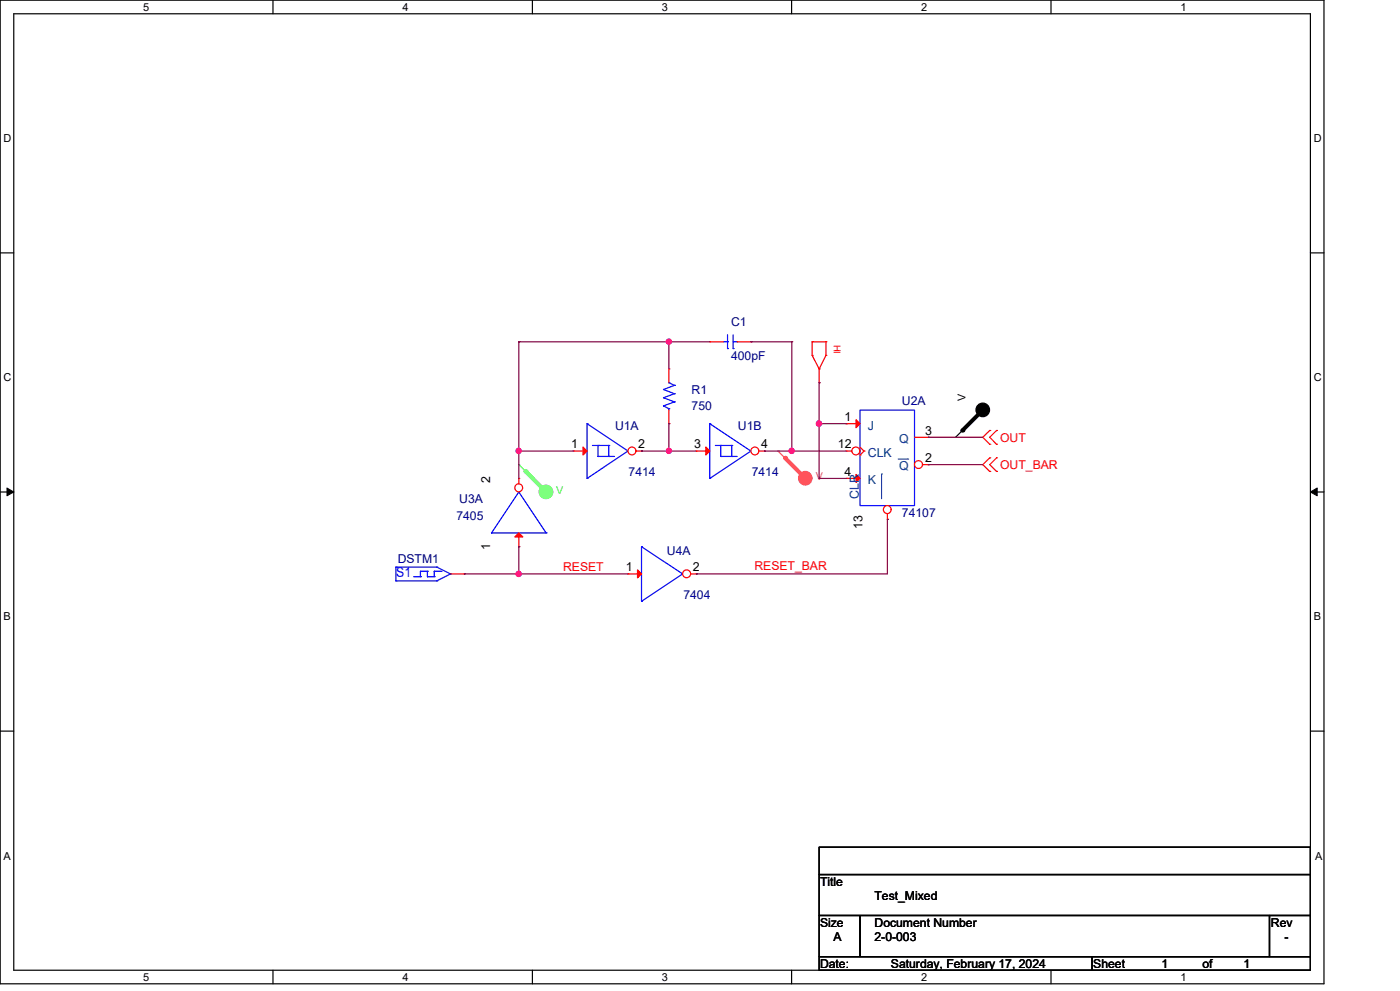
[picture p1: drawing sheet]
<svg xmlns="http://www.w3.org/2000/svg" width="297mm" height="210mm" viewBox="0 0 297 210" stroke-linecap="round" stroke-linejoin="round" font-family="sans-serif">
<g fill="none" stroke="#000" stroke-width=".25">
<path d="M0 0h280.6v208.4h-280.6zM2.9 2.9h274.8v202.6h-274.8zM57.8 0v2.9M112.8 0v2.9M167.8 0v2.9M222.7 0v2.9M0 53.6h2.9M277.7 53.6h2.9M0 104.2h2.9M277.7 104.2h2.9M0 154.9h2.9M277.7 154.9h2.9"/>
<path d="M173.6 179.4h104.1v5.8h-104.1zM173.6 185.2h104.1v8.7h-104.1zM173.6 193.9h8.7v8.7h-8.7zM182.3 193.9h86.7v8.7h-86.7zM269 193.9h8.7v8.7h-8.7zM57.8 205.5v2.9M112.8 205.5v2.9M167.8 205.5v2.9M173.6 202.6h57.8v2.9h-57.8zM222.7 205.5v2.9M231.4 202.6h46.3v2.9h-46.3z"/>
</g>
<path d="M1.5 103.4l1.4 .8-1.4 .8zM277.7 104.2l1.4-.8v1.6z" fill="#000" stroke="#000" stroke-width=".21"/>
<g fill="none" stroke="#f00" stroke-width=".25">
<path d="M172.1 75.3h.1M172.1 72.4h.1M172.1 75.3l1.5 2.8M172.1 72.4v2.9M172.1 72.4h2.9M173.6 78.1h.1M173.6 78.1v3M175 75.3h.1M175 72.4h.1M175 75.3l-1.4 2.8M175 72.4v2.9M173.6 81.1h.1"/>
<path d="M209.7 91.2h.1M209.7 94.1h.1M209.7 97h.1M209.7 99.9h.1M209.7 91.2l-1.4 1.4 1.4 1.5M209.7 97l-1.4 1.4 1.4 1.5M211.2 94.1h.1M211.2 91.2h.1M211.2 99.9h.1M211.2 97h.1M211.2 91.2l-1.5 1.4 1.5 1.5M211.2 97l-1.5 1.4 1.5 1.5"/>
</g>
<circle cx="115.7" cy="104.2" r="1.43" fill="#5f5" stroke="#5f5" stroke-width=".25"/>
<path d="M109.9 98.4h.1M109.9 98.4l5.8 5.8" fill="none" stroke="#5f5" stroke-width=".25"/>
<path d="M111.4 99.9l4.3 4.3" fill="none" stroke="#5f5" stroke-width=".85"/>
<circle cx="111.4" cy="99.9" r=".42" fill="#5f5"/>
<circle cx="170.6" cy="101.3" r="1.43" fill="#f55" stroke="#f55" stroke-width=".25"/>
<path d="M164.9 95.5h.1M164.9 95.5l5.8 5.8" fill="none" stroke="#f55" stroke-width=".25"/>
<path d="M166.4 97l4.3 4.3" fill="none" stroke="#f55" stroke-width=".85"/>
<circle cx="166.4" cy="97" r=".42" fill="#f55"/>
<circle cx="208.3" cy="86.8" r="1.44" fill="#000" stroke="#000" stroke-width=".25"/>
<path d="M202.5 92.6h.1M208.3 86.9l-5.8 5.7" fill="none" stroke="#000" stroke-width=".25"/>
<path d="M208.3 86.9l-4.3 4.3" fill="none" stroke="#000" stroke-width=".85"/>
<circle cx="204" cy="91.2" r=".42" fill="#000"/>
<g fill="none" stroke="#00f" stroke-width=".25">
<path d="M124.4 89.7h.1M124.4 89.7v11.6M124.4 89.7l8.7 5.8M125.6 94.4h3.4M126.7 96.7h.1M126.7 94.4h.1M126.7 96.7h3.5M126.7 94.4v2.3M129 94.4h.1M129 96.7h.1M129 94.4v2.3M133.1 95.5h.1"/>
<path d="M133.1 95.5l-8.7 5.8M124.4 101.3h.1"/>
</g>
<path d="M123.6 94.7l.8 .8-.8 .9z" fill="#f00" stroke="#f00" stroke-width=".25"/>
<path d="M121.5 95.5h.1M121.5 95.5h2.9" fill="none" stroke="#f00" stroke-width=".25"/>
<circle cx="133.9" cy="95.5" r=".84" fill="#fff" stroke="#f00" stroke-width=".25"/>
<path d="M150.4 72.4h.1M150.4 72.4h2.9M156.2 72.4h2.9M159.1 72.4h.1M134.8 95.5h1.2M136 95.5h.1M179.3 89.7h.1M179.3 89.7h3M179.3 101.3h.1M179.3 101.3h3" fill="none" stroke="#f00" stroke-width=".25"/>
<path d="M153.3 72.4h.9M154.2 73.8h.1M154.2 72.4h.1M154.2 70.9v2.9M155.4 73.8h.1M155.4 70.9v2.9M155.4 72.4h.8M156.2 72.4h.1M182.3 86.9h11.5v20.2h-11.5z" fill="none" stroke="#00f" stroke-width=".25"/>
<g fill="#f00" stroke="#f00" stroke-width=".25">
<path d="M181.4 88.9l.9 .8-.9 .9z"/>
<path d="M181.4 100.5l.9 .8-.9 .9z"/>
</g>
<circle cx="188" cy="107.9" r=".83" fill="#fff" stroke="#f00" stroke-width=".25"/>
<path d="M193.8 92.6h2.9M196.7 92.6h.1M188.1 110h.1M188.1 108.8v1.2" fill="none" stroke="#f00" stroke-width=".25"/>
<path d="M186.8 100.4h.1M186.8 100.4v5.2" fill="none" stroke="#004080" stroke-width=".21"/>
<circle cx="194.7" cy="98.4" r=".84" fill="#fff" stroke="#f00" stroke-width=".25"/>
<path d="M182.3 96.4h.1M182.3 94.7l.8 .8M183.1 95.5h.1M183.1 95.5l-.8 .9M195.5 98.4h1.2M196.7 98.4h.1" fill="none" stroke="#f00" stroke-width=".25"/>
<path d="M190.3 97.2h2.1M192.4 97.2h.1" fill="none" stroke="#004080" stroke-width=".21"/>
<circle cx="181.4" cy="95.5" r=".84" fill="#fff" stroke="#f00" stroke-width=".25"/>
<path d="M179.3 95.5h.1M179.3 95.5h1.2M95.5 121.6h2.9M98.4 121.6h.1M133.1 121.6h.1M133.1 121.6h2.9" fill="none" stroke="#f00" stroke-width=".25"/>
<g fill="none" stroke="#00f" stroke-width=".25">
<path d="M136 115.8h.1M136 115.8v11.6M136 115.8l8.7 5.8M83.9 120.1h.1M83.9 123h.1M83.9 123h8.7M83.9 120.1h8.7M83.9 120.1v2.9M87.7 122.2h1.4M89.1 121h.1M89.1 122.2h.1M89.1 121v1.2"/>
<path d="M89.1 121h1.5M90.6 121h.1M90.6 122.2h.1M90.6 122.2h1.4M90.6 121v1.2M92 122.2h.1M92 121h.1M92 121h1.5M92 121v1.2M92.6 123h.1M92.6 120.1h.1M92.6 120.1l2.9 1.5"/>
<path d="M93.5 121h.1M95.5 121.6h.1M95.5 121.6l-2.9 1.4M136 127.4h.1M144.7 121.6h.1M144.7 121.6l-8.7 5.8"/>
</g>
<path d="M135.1 120.7l.9 .9-.9 .8z" fill="#f00" stroke="#f00" stroke-width=".25"/>
<circle cx="145.5" cy="121.5" r=".84" fill="#fff" stroke="#f00" stroke-width=".25"/>
<path d="M147.5 95.5h.1M147.5 95.5h2.9M146.4 121.6h1.1M147.5 121.6h.1" fill="none" stroke="#f00" stroke-width=".25"/>
<g fill="none" stroke="#00f" stroke-width=".25">
<path d="M150.4 89.7h.1M150.4 89.7v11.6M150.4 89.7l8.7 5.8M151.6 94.4h3.5M152.7 96.7h.1M152.7 94.4h.1M152.7 96.7h3.5M152.7 94.4v2.3M155.1 94.4h.1M155.1 96.7h.1M155.1 94.4v2.3M159.1 95.5h.1"/>
<path d="M159.1 95.5l-8.7 5.8M150.4 101.3h.1"/>
</g>
<path d="M149.6 94.7l.8 .8-.8 .9z" fill="#f00" stroke="#f00" stroke-width=".25"/>
<circle cx="160" cy="95.5" r=".84" fill="#fff" stroke="#f00" stroke-width=".25"/>
<path d="M160.9 95.5h1.1M162 95.5h.1M109.9 115.8h.1M109.9 112.9v2.9" fill="none" stroke="#f00" stroke-width=".25"/>
<path d="M104.2 112.9h.1M104.2 112.9h11.5M109.9 104.2h.1M109.9 104.2l-5.7 8.7M109.9 104.2l5.8 8.7M115.7 112.9h.1" fill="none" stroke="#00f" stroke-width=".25"/>
<path d="M109.9 112.9l.9 .8h-1.7z" fill="#f00" stroke="#f00" stroke-width=".25"/>
<circle cx="109.9" cy="103.3" r=".83" fill="#fff" stroke="#f00" stroke-width=".25"/>
<path d="M141.7 78.1h.1M141.7 78.1v3M141.7 89.7h.1M141.7 86.9v2.8M109.9 101.3h.1M109.9 101.3v1.2" fill="none" stroke="#f00" stroke-width=".25"/>
<g fill="none" stroke="#00f" stroke-width=".25">
<path d="M140.6 86h.1M140.6 84.2h.1M140.6 82.5h.1M140.6 86l1.1 .6M140.6 84.2l2.3 .9M140.6 82.5l2.3 .9M141.7 81.1h.1M141.7 86.6h.1M141.7 81.1l1.2 .5M141.7 86.6v.3M142.9 85.1h.1M142.9 83.4h.1"/>
<path d="M142.9 81.6h.1M142.9 85.1l-2.3 .9M142.9 83.4l-2.3 .8M142.9 81.6l-2.3 .9"/>
</g>
<g fill="none" stroke="#800040" stroke-width=".25">
<path d="M109.9 72.4h.1M109.9 72.4v28.9M109.9 72.4h40.5M141.7 72.4h.1M141.7 72.4v5.7M159.1 72.4h.1M159.1 72.4h8.7M167.8 72.4h.1M167.8 72.4v23.1M109.9 95.5h.1M109.9 95.5h11.6M136 95.5h.1"/>
<path d="M136 95.5h11.5M141.7 89.7h.1M141.7 95.5h.1M141.7 89.7v5.8M162 95.5h.1M162 95.5h17.3M167.8 95.5h.1M173.6 81.1h.1M173.6 89.7h.1M173.6 81.1v20.2M173.6 89.7h5.7M196.7 92.6h.1"/>
<path d="M196.7 98.4h.1M196.7 92.6h11.6M196.7 98.4h11.6M109.9 115.8h.1M109.9 115.8v5.8M173.6 101.3h.1M173.6 101.3h5.7M188.1 110h.1M188.1 110v11.6h-40.6M98.4 121.6h.1M98.4 121.6h34.7M109.9 121.6h.1"/>
<path d="M147.5 121.6h.1"/>
</g>
<g fill="#f0f" stroke="#f0f" stroke-width=".25">
<circle cx="109.9" cy="95.5" r=".55"/>
<circle cx="141.7" cy="95.5" r=".55"/>
<circle cx="141.7" cy="72.4" r=".55"/>
<circle cx="167.8" cy="95.5" r=".55"/>
<circle cx="173.5" cy="89.7" r=".56"/>
<circle cx="109.9" cy="121.6" r=".55"/>
</g>
<text font-size="2.9" fill="#00f" x="84" y="122.2">S1</text>
<g font-size="2.6" fill="#000080">
<text x="154.9" y="69">C1</text>
<text x="154.9" y="76.2">400pF</text>
<text x="146.6" y="83.4">R1</text>
<text x="146.6" y="86.9">750</text>
<text x="191.1" y="85.8">U2A</text>
<text x="130.3" y="91">U1A</text>
<text x="156.4" y="91">U1B</text>
<text x="133.2" y="100.8">7414</text>
<text x="159.3" y="100.8">7414</text>
<text x="97.3" y="106.6">U3A</text>
<text x="96.7" y="110.1">7405</text>
<text x="191.1" y="109.5">74107</text>
<text x="84.3" y="119.3">DSTM1</text>
<text x="141.3" y="117.6">U4A</text>
<text x="144.8" y="126.9">7404</text>
</g>
<g font-size="2.6">
<text x="179" y="89.2">1</text>
<text x="121.1" y="95">1</text>
<text x="135.3" y="95">2</text>
<text x="147.1" y="95">3</text>
<text x="161.3" y="95">4</text>
<text x="177.5" y="95">12</text>
<text x="196" y="92">3</text>
<text x="179" y="100.8">4</text>
<text x="196" y="97.8">2</text>
<text x="103.9" y="102.2" transform="rotate(-90 103.9 102.2)">2</text>
<text x="182.8" y="112.1" transform="rotate(-90 182.8 112.1)">13</text>
<text x="103.9" y="116.4" transform="rotate(-90 103.9 116.4)">1</text>
<text x="132.6" y="121">1</text>
<text x="146.9" y="121">2</text>
<text x="173.8" y="187.7">Title</text>
<text x="185.3" y="190.6">Test_Mixed</text>
<text x="173.8" y="196.3">Size</text>
<text x="185.3" y="196.3">Document Number</text>
<text x="269.3" y="196.3">Rev</text>
<text x="176.7" y="199.3">A</text>
<text x="185.3" y="199.3">2-0-003</text>
<text x="272.2" y="199.3">-</text>
<text x="173.8" y="205.1">Date:</text>
<text x="188.8" y="205.1">Saturday, February 17, 2024</text>
<text x="231.7" y="205.1">Sheet</text>
<text x="246.2" y="205.1">1</text>
<text x="254.8" y="205.1">of</text>
<text x="263.5" y="205.1">1</text>
</g>
<g font-size="2.6" fill="#004080">
<text x="183.9" y="91">J</text>
<text x="190.5" y="93.9">Q</text>
<text x="183.9" y="96.8">CLK</text>
<text x="190.5" y="99.7">Q</text>
<text x="182" y="105.7" transform="rotate(-90 182 105.7)">CLR</text>
<text x="183.9" y="102.6">K</text>
</g>
<g font-size="2.6" fill="#f00">
<text x="212" y="93.6">OUT</text>
<text x="212" y="99.4">OUT_BAR</text>
<text x="119.3" y="121">RESET</text>
<text x="159.9" y="120.8">RESET_BAR</text>
</g>
<g font-size="2.3">
<text x="30.4" y="2.2">5</text>
<text x="85.3" y="2.2">4</text>
<text x="140.3" y="2.2">3</text>
<text x="195.2" y="2.2">2</text>
<text x="250.2" y="2.2">1</text>
<text x=".8" y="30.1">D</text>
<text x="278.4" y="30.1">D</text>
<text x=".8" y="80.8">C</text>
<text x="278.4" y="80.8">C</text>
<text x="204.6" y="84.9" transform="rotate(-90 204.6 84.9)">V</text>
<text x=".8" y="131.4">B</text>
<text x="278.4" y="131.4">B</text>
<text x=".8" y="182.2">A</text>
<text x="278.7" y="182.2">A</text>
<text x="30.4" y="207.7">5</text>
<text x="85.3" y="207.7">4</text>
<text x="140.3" y="207.7">3</text>
<text x="195.2" y="207.7">2</text>
<text x="250.2" y="207.7">1</text>
</g>
<text font-size="2.3" fill="#f55" x="172.9" y="101.7">V</text>
<text font-size="2.3" fill="#5f5" x="117.9" y="104.6">V</text>
<text font-size="2" fill="#f00" x="176.7" y="73" transform="rotate(90 176.7 73)">HI</text>
</svg>
